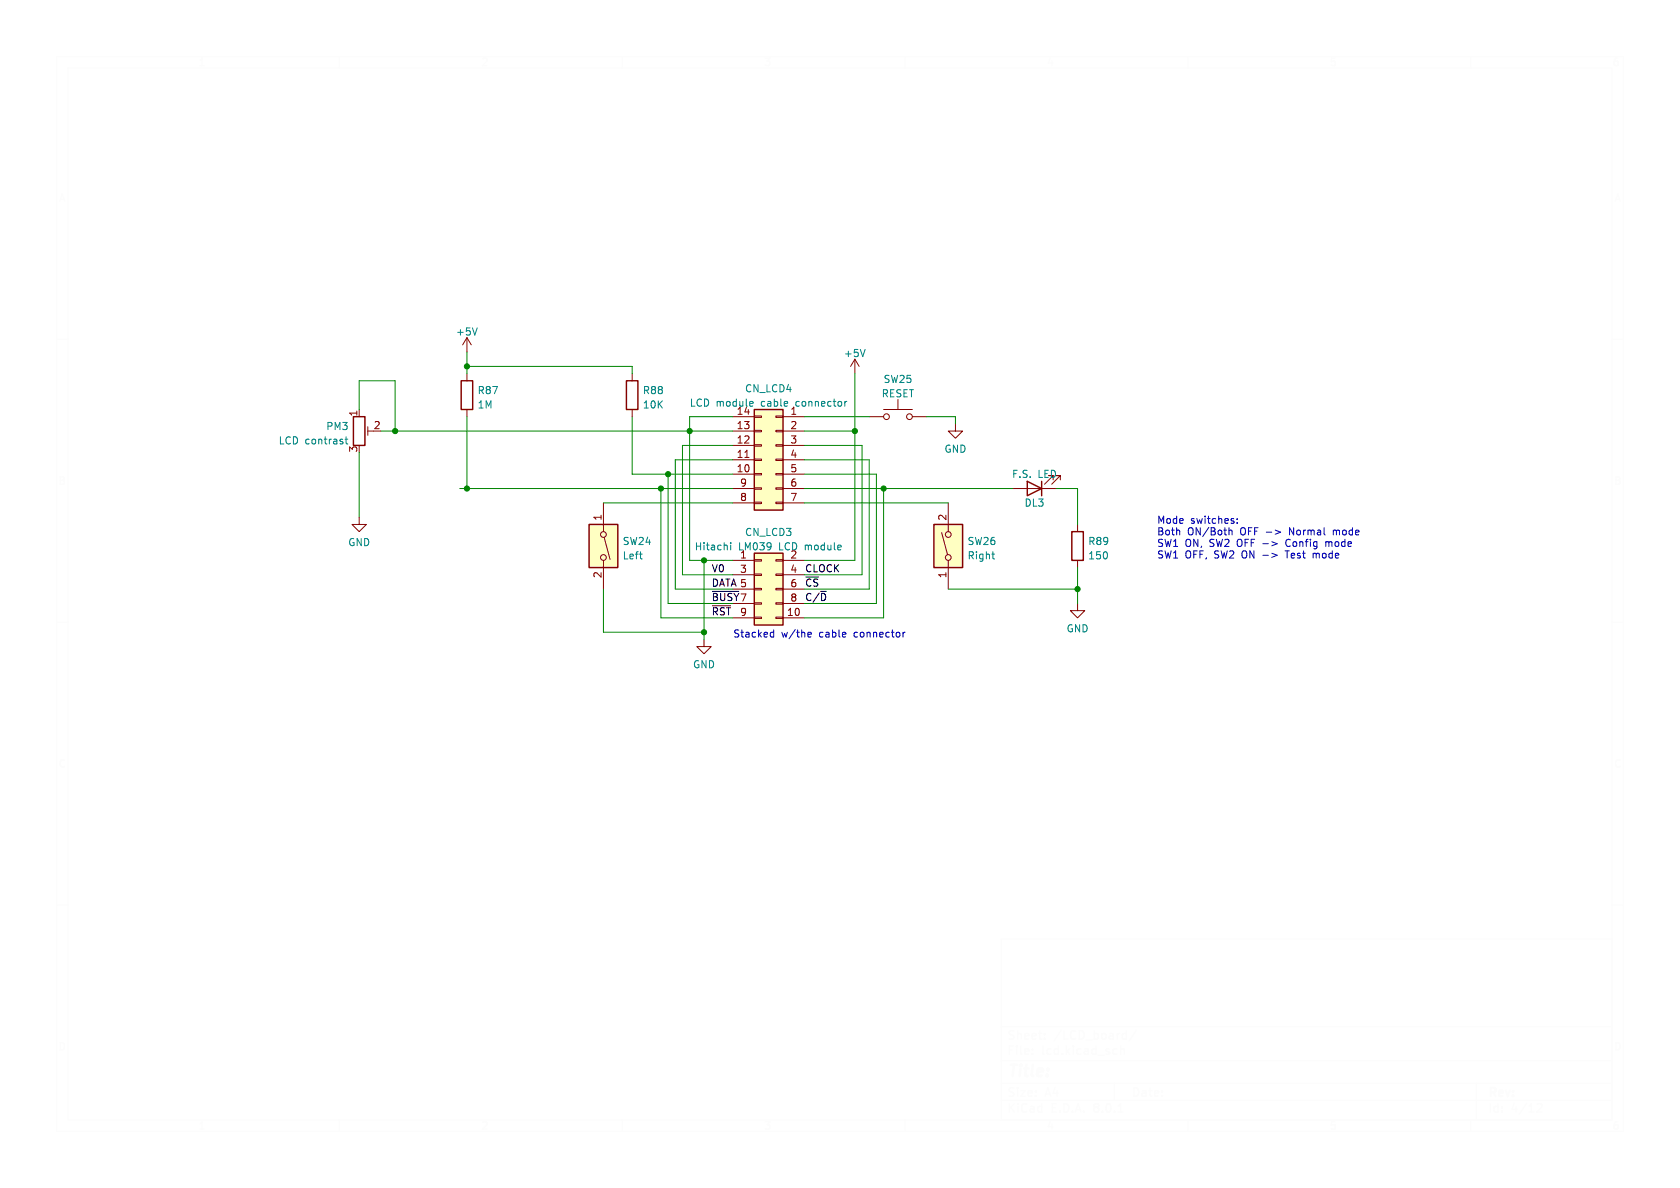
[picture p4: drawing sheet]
(kicad_sch
 (version 20231120)
 (generator "eeschema")
 (generator_version "8.0")
 (paper "A4")
 (lib_symbols
  (symbol "+5V_17"
   (power)
   (pin_names
    (offset 0)) (exclude_from_sim no) (in_bom yes) (on_board yes)
   (property "Reference" "#PWR" (at 0 -3.81 0) (effects (font (size 1.27 1.27)) (hide yes)))
   (property "Value" "+5V_17" (at 0 3.556 0) (effects (font (size 1.27 1.27))))
   (property "Footprint" "" (at 0 0 0) (effects (font (size 1.27 1.27)) (hide yes)))
   (property "Datasheet" "" (at 0 0 0) (effects (font (size 1.27 1.27)) (hide yes)))
   (property "Description" "Power symbol creates a global label with name \"+5V\"" (at 0 0 0) (effects (font (size 1.27 1.27)) (hide yes)))
   (symbol "+5V_17_0_1"
    (polyline (pts (xy -0.762 1.27) (xy 0 2.54)) (stroke (width 0) (type default)) (fill (type none)))
    (polyline (pts (xy 0 0) (xy 0 2.54)) (stroke (width 0) (type default)) (fill (type none)))
    (polyline (pts (xy 0 2.54) (xy 0.762 1.27)) (stroke (width 0) (type default)) (fill (type none))))
   (symbol "+5V_17_1_1"
    (pin power_in line (at 0 0 90) (length 0) hide (name "+5V" (effects (font (size 1.27 1.27)))) (number "1" (effects (font (size 1.27 1.27)))))))
  (symbol "+5V_18"
   (power)
   (pin_names
    (offset 0)) (exclude_from_sim no) (in_bom yes) (on_board yes)
   (property "Reference" "#PWR" (at 0 -3.81 0) (effects (font (size 1.27 1.27)) (hide yes)))
   (property "Value" "+5V_18" (at 0 3.556 0) (effects (font (size 1.27 1.27))))
   (property "Footprint" "" (at 0 0 0) (effects (font (size 1.27 1.27)) (hide yes)))
   (property "Datasheet" "" (at 0 0 0) (effects (font (size 1.27 1.27)) (hide yes)))
   (property "Description" "Power symbol creates a global label with name \"+5V\"" (at 0 0 0) (effects (font (size 1.27 1.27)) (hide yes)))
   (symbol "+5V_18_0_1"
    (polyline (pts (xy -0.762 1.27) (xy 0 2.54)) (stroke (width 0) (type default)) (fill (type none)))
    (polyline (pts (xy 0 0) (xy 0 2.54)) (stroke (width 0) (type default)) (fill (type none)))
    (polyline (pts (xy 0 2.54) (xy 0.762 1.27)) (stroke (width 0) (type default)) (fill (type none))))
   (symbol "+5V_18_1_1"
    (pin power_in line (at 0 0 90) (length 0) hide (name "+5V" (effects (font (size 1.27 1.27)))) (number "1" (effects (font (size 1.27 1.27)))))))
  (symbol "Connector_Generic:Conn_02x05_Odd_Even"
   (pin_names
    (offset 1.016) hide) (exclude_from_sim no) (in_bom yes) (on_board yes)
   (property "Reference" "J" (at 1.27 7.62 0) (effects (font (size 1.27 1.27))))
   (property "Value" "Conn_02x05_Odd_Even" (at 1.27 -7.62 0) (effects (font (size 1.27 1.27))))
   (property "Footprint" "" (at 0 0 0) (effects (font (size 1.27 1.27)) (hide yes)))
   (property "Datasheet" "~" (at 0 0 0) (effects (font (size 1.27 1.27)) (hide yes)))
   (property "Description" "Generic connector, double row, 02x05, odd/even pin numbering scheme (row 1 odd numbers, row 2 even numbers), script generated (kicad-library-utils/schlib/autogen/connector/)" (at 0 0 0) (effects (font (size 1.27 1.27)) (hide yes)))
   (symbol "Conn_02x05_Odd_Even_1_1"
    (rectangle (start -1.27 -4.953) (end 0 -5.207) (stroke (width 0.1524) (type default)) (fill (type none)))
    (rectangle (start -1.27 -2.413) (end 0 -2.667) (stroke (width 0.1524) (type default)) (fill (type none)))
    (rectangle (start -1.27 0.127) (end 0 -0.127) (stroke (width 0.1524) (type default)) (fill (type none)))
    (rectangle (start -1.27 2.667) (end 0 2.413) (stroke (width 0.1524) (type default)) (fill (type none)))
    (rectangle (start -1.27 5.207) (end 0 4.953) (stroke (width 0.1524) (type default)) (fill (type none)))
    (rectangle (start -1.27 6.35) (end 3.81 -6.35) (stroke (width 0.254) (type default)) (fill (type background)))
    (rectangle (start 3.81 -4.953) (end 2.54 -5.207) (stroke (width 0.1524) (type default)) (fill (type none)))
    (rectangle (start 3.81 -2.413) (end 2.54 -2.667) (stroke (width 0.1524) (type default)) (fill (type none)))
    (rectangle (start 3.81 0.127) (end 2.54 -0.127) (stroke (width 0.1524) (type default)) (fill (type none)))
    (rectangle (start 3.81 2.667) (end 2.54 2.413) (stroke (width 0.1524) (type default)) (fill (type none)))
    (rectangle (start 3.81 5.207) (end 2.54 4.953) (stroke (width 0.1524) (type default)) (fill (type none)))
    (pin passive line (at -5.08 5.08 0) (length 3.81) (name "Pin_1" (effects (font (size 1.27 1.27)))) (number "1" (effects (font (size 1.27 1.27)))))
    (pin passive line (at 7.62 -5.08 180) (length 3.81) (name "Pin_10" (effects (font (size 1.27 1.27)))) (number "10" (effects (font (size 1.27 1.27)))))
    (pin passive line (at 7.62 5.08 180) (length 3.81) (name "Pin_2" (effects (font (size 1.27 1.27)))) (number "2" (effects (font (size 1.27 1.27)))))
    (pin passive line (at -5.08 2.54 0) (length 3.81) (name "Pin_3" (effects (font (size 1.27 1.27)))) (number "3" (effects (font (size 1.27 1.27)))))
    (pin passive line (at 7.62 2.54 180) (length 3.81) (name "Pin_4" (effects (font (size 1.27 1.27)))) (number "4" (effects (font (size 1.27 1.27)))))
    (pin passive line (at -5.08 0 0) (length 3.81) (name "Pin_5" (effects (font (size 1.27 1.27)))) (number "5" (effects (font (size 1.27 1.27)))))
    (pin passive line (at 7.62 0 180) (length 3.81) (name "Pin_6" (effects (font (size 1.27 1.27)))) (number "6" (effects (font (size 1.27 1.27)))))
    (pin passive line (at -5.08 -2.54 0) (length 3.81) (name "Pin_7" (effects (font (size 1.27 1.27)))) (number "7" (effects (font (size 1.27 1.27)))))
    (pin passive line (at 7.62 -2.54 180) (length 3.81) (name "Pin_8" (effects (font (size 1.27 1.27)))) (number "8" (effects (font (size 1.27 1.27)))))
    (pin passive line (at -5.08 -5.08 0) (length 3.81) (name "Pin_9" (effects (font (size 1.27 1.27)))) (number "9" (effects (font (size 1.27 1.27)))))))
  (symbol "Connector_Generic:Conn_02x07_Counter_Clockwise"
   (pin_names
    (offset 1.016) hide) (exclude_from_sim no) (in_bom yes) (on_board yes)
   (property "Reference" "J" (at 1.27 10.16 0) (effects (font (size 1.27 1.27))))
   (property "Value" "Conn_02x07_Counter_Clockwise" (at 1.27 -10.16 0) (effects (font (size 1.27 1.27))))
   (property "Footprint" "" (at 0 0 0) (effects (font (size 1.27 1.27)) (hide yes)))
   (property "Datasheet" "~" (at 0 0 0) (effects (font (size 1.27 1.27)) (hide yes)))
   (property "Description" "Generic connector, double row, 02x07, counter clockwise pin numbering scheme (similar to DIP package numbering), script generated (kicad-library-utils/schlib/autogen/connector/)" (at 0 0 0) (effects (font (size 1.27 1.27)) (hide yes)))
   (symbol "Conn_02x07_Counter_Clockwise_1_1"
    (rectangle (start -1.27 -7.493) (end 0 -7.747) (stroke (width 0.1524) (type default)) (fill (type none)))
    (rectangle (start -1.27 -4.953) (end 0 -5.207) (stroke (width 0.1524) (type default)) (fill (type none)))
    (rectangle (start -1.27 -2.413) (end 0 -2.667) (stroke (width 0.1524) (type default)) (fill (type none)))
    (rectangle (start -1.27 0.127) (end 0 -0.127) (stroke (width 0.1524) (type default)) (fill (type none)))
    (rectangle (start -1.27 2.667) (end 0 2.413) (stroke (width 0.1524) (type default)) (fill (type none)))
    (rectangle (start -1.27 5.207) (end 0 4.953) (stroke (width 0.1524) (type default)) (fill (type none)))
    (rectangle (start -1.27 7.747) (end 0 7.493) (stroke (width 0.1524) (type default)) (fill (type none)))
    (rectangle (start -1.27 8.89) (end 3.81 -8.89) (stroke (width 0.254) (type default)) (fill (type background)))
    (rectangle (start 3.81 -7.493) (end 2.54 -7.747) (stroke (width 0.1524) (type default)) (fill (type none)))
    (rectangle (start 3.81 -4.953) (end 2.54 -5.207) (stroke (width 0.1524) (type default)) (fill (type none)))
    (rectangle (start 3.81 -2.413) (end 2.54 -2.667) (stroke (width 0.1524) (type default)) (fill (type none)))
    (rectangle (start 3.81 0.127) (end 2.54 -0.127) (stroke (width 0.1524) (type default)) (fill (type none)))
    (rectangle (start 3.81 2.667) (end 2.54 2.413) (stroke (width 0.1524) (type default)) (fill (type none)))
    (rectangle (start 3.81 5.207) (end 2.54 4.953) (stroke (width 0.1524) (type default)) (fill (type none)))
    (rectangle (start 3.81 7.747) (end 2.54 7.493) (stroke (width 0.1524) (type default)) (fill (type none)))
    (pin passive line (at -5.08 7.62 0) (length 3.81) (name "Pin_1" (effects (font (size 1.27 1.27)))) (number "1" (effects (font (size 1.27 1.27)))))
    (pin passive line (at 7.62 -2.54 180) (length 3.81) (name "Pin_10" (effects (font (size 1.27 1.27)))) (number "10" (effects (font (size 1.27 1.27)))))
    (pin passive line (at 7.62 0 180) (length 3.81) (name "Pin_11" (effects (font (size 1.27 1.27)))) (number "11" (effects (font (size 1.27 1.27)))))
    (pin passive line (at 7.62 2.54 180) (length 3.81) (name "Pin_12" (effects (font (size 1.27 1.27)))) (number "12" (effects (font (size 1.27 1.27)))))
    (pin passive line (at 7.62 5.08 180) (length 3.81) (name "Pin_13" (effects (font (size 1.27 1.27)))) (number "13" (effects (font (size 1.27 1.27)))))
    (pin passive line (at 7.62 7.62 180) (length 3.81) (name "Pin_14" (effects (font (size 1.27 1.27)))) (number "14" (effects (font (size 1.27 1.27)))))
    (pin passive line (at -5.08 5.08 0) (length 3.81) (name "Pin_2" (effects (font (size 1.27 1.27)))) (number "2" (effects (font (size 1.27 1.27)))))
    (pin passive line (at -5.08 2.54 0) (length 3.81) (name "Pin_3" (effects (font (size 1.27 1.27)))) (number "3" (effects (font (size 1.27 1.27)))))
    (pin passive line (at -5.08 0 0) (length 3.81) (name "Pin_4" (effects (font (size 1.27 1.27)))) (number "4" (effects (font (size 1.27 1.27)))))
    (pin passive line (at -5.08 -2.54 0) (length 3.81) (name "Pin_5" (effects (font (size 1.27 1.27)))) (number "5" (effects (font (size 1.27 1.27)))))
    (pin passive line (at -5.08 -5.08 0) (length 3.81) (name "Pin_6" (effects (font (size 1.27 1.27)))) (number "6" (effects (font (size 1.27 1.27)))))
    (pin passive line (at -5.08 -7.62 0) (length 3.81) (name "Pin_7" (effects (font (size 1.27 1.27)))) (number "7" (effects (font (size 1.27 1.27)))))
    (pin passive line (at 7.62 -7.62 180) (length 3.81) (name "Pin_8" (effects (font (size 1.27 1.27)))) (number "8" (effects (font (size 1.27 1.27)))))
    (pin passive line (at 7.62 -5.08 180) (length 3.81) (name "Pin_9" (effects (font (size 1.27 1.27)))) (number "9" (effects (font (size 1.27 1.27)))))))
  (symbol "Device:LED"
   (pin_numbers hide)
   (pin_names
    (offset 1.016) hide) (exclude_from_sim no) (in_bom yes) (on_board yes)
   (property "Reference" "D" (at 0 2.54 0) (effects (font (size 1.27 1.27))))
   (property "Value" "LED" (at 0 -2.54 0) (effects (font (size 1.27 1.27))))
   (property "Footprint" "" (at 0 0 0) (effects (font (size 1.27 1.27)) (hide yes)))
   (property "Datasheet" "~" (at 0 0 0) (effects (font (size 1.27 1.27)) (hide yes)))
   (property "Description" "Light emitting diode" (at 0 0 0) (effects (font (size 1.27 1.27)) (hide yes)))
   (symbol "LED_0_1"
    (polyline (pts (xy -1.27 -1.27) (xy -1.27 1.27)) (stroke (width 0.254) (type default)) (fill (type none)))
    (polyline (pts (xy -1.27 0) (xy 1.27 0)) (stroke (width 0) (type default)) (fill (type none)))
    (polyline (pts (xy 1.27 -1.27) (xy 1.27 1.27) (xy -1.27 0) (xy 1.27 -1.27)) (stroke (width 0.254) (type default)) (fill (type none)))
    (polyline (pts (xy -3.048 -0.762) (xy -4.572 -2.286) (xy -3.81 -2.286) (xy -4.572 -2.286) (xy -4.572 -1.524)) (stroke (width 0) (type default)) (fill (type none)))
    (polyline (pts (xy -1.778 -0.762) (xy -3.302 -2.286) (xy -2.54 -2.286) (xy -3.302 -2.286) (xy -3.302 -1.524)) (stroke (width 0) (type default)) (fill (type none))))
   (symbol "LED_1_1"
    (pin passive line (at -3.81 0 0) (length 2.54) (name "K" (effects (font (size 1.27 1.27)))) (number "1" (effects (font (size 1.27 1.27)))))
    (pin passive line (at 3.81 0 180) (length 2.54) (name "A" (effects (font (size 1.27 1.27)))) (number "2" (effects (font (size 1.27 1.27)))))))
  (symbol "Device:R"
   (pin_numbers hide)
   (pin_names
    (offset 0)) (exclude_from_sim no) (in_bom yes) (on_board yes)
   (property "Reference" "R" (at 2.032 0 90) (effects (font (size 1.27 1.27))))
   (property "Value" "R" (at 0 0 90) (effects (font (size 1.27 1.27))))
   (property "Footprint" "" (at -1.778 0 90) (effects (font (size 1.27 1.27)) (hide yes)))
   (property "Datasheet" "~" (at 0 0 0) (effects (font (size 1.27 1.27)) (hide yes)))
   (property "Description" "Resistor" (at 0 0 0) (effects (font (size 1.27 1.27)) (hide yes)))
   (symbol "R_0_1"
    (rectangle (start -1.016 -2.54) (end 1.016 2.54) (stroke (width 0.254) (type default)) (fill (type none))))
   (symbol "R_1_1"
    (pin passive line (at 0 3.81 270) (length 1.27) (name "~" (effects (font (size 1.27 1.27)))) (number "1" (effects (font (size 1.27 1.27)))))
    (pin passive line (at 0 -3.81 90) (length 1.27) (name "~" (effects (font (size 1.27 1.27)))) (number "2" (effects (font (size 1.27 1.27)))))))
  (symbol "Device:R_Potentiometer_Trim"
   (pin_names
    (offset 1.016) hide) (exclude_from_sim no) (in_bom yes) (on_board yes)
   (property "Reference" "RV" (at -4.445 0 90) (effects (font (size 1.27 1.27))))
   (property "Value" "R_Potentiometer_Trim" (at -2.54 0 90) (effects (font (size 1.27 1.27))))
   (property "Footprint" "" (at 0 0 0) (effects (font (size 1.27 1.27)) (hide yes)))
   (property "Datasheet" "~" (at 0 0 0) (effects (font (size 1.27 1.27)) (hide yes)))
   (property "Description" "Trim-potentiometer" (at 0 0 0) (effects (font (size 1.27 1.27)) (hide yes)))
   (symbol "R_Potentiometer_Trim_0_1"
    (polyline (pts (xy 1.524 0.762) (xy 1.524 -0.762)) (stroke (width 0) (type default)) (fill (type none)))
    (polyline (pts (xy 2.54 0) (xy 1.524 0)) (stroke (width 0) (type default)) (fill (type none)))
    (rectangle (start 1.016 2.54) (end -1.016 -2.54) (stroke (width 0.254) (type default)) (fill (type none))))
   (symbol "R_Potentiometer_Trim_1_1"
    (pin passive line (at 0 3.81 270) (length 1.27) (name "1" (effects (font (size 1.27 1.27)))) (number "1" (effects (font (size 1.27 1.27)))))
    (pin passive line (at 3.81 0 180) (length 1.27) (name "2" (effects (font (size 1.27 1.27)))) (number "2" (effects (font (size 1.27 1.27)))))
    (pin passive line (at 0 -3.81 90) (length 1.27) (name "3" (effects (font (size 1.27 1.27)))) (number "3" (effects (font (size 1.27 1.27)))))))
  (symbol "GND_1"
   (power)
   (pin_names
    (offset 0)) (exclude_from_sim no) (in_bom yes) (on_board yes)
   (property "Reference" "#PWR" (at 0 -6.35 0) (effects (font (size 1.27 1.27)) (hide yes)))
   (property "Value" "GND_1" (at 0 -3.81 0) (effects (font (size 1.27 1.27))))
   (property "Footprint" "" (at 0 0 0) (effects (font (size 1.27 1.27)) (hide yes)))
   (property "Datasheet" "" (at 0 0 0) (effects (font (size 1.27 1.27)) (hide yes)))
   (property "Description" "Power symbol creates a global label with name \"GND\" , ground" (at 0 0 0) (effects (font (size 1.27 1.27)) (hide yes)))
   (symbol "GND_1_0_1"
    (polyline (pts (xy 0 0) (xy 0 -1.27) (xy 1.27 -1.27) (xy 0 -2.54) (xy -1.27 -1.27) (xy 0 -1.27)) (stroke (width 0) (type default)) (fill (type none))))
   (symbol "GND_1_1_1"
    (pin power_in line (at 0 0 270) (length 0) hide (name "GND" (effects (font (size 1.27 1.27)))) (number "1" (effects (font (size 1.27 1.27)))))))
  (symbol "Switch:SW_DIP_x01"
   (pin_names
    (offset 0) hide) (exclude_from_sim no) (in_bom yes) (on_board yes)
   (property "Reference" "SW" (at 0 3.81 0) (effects (font (size 1.27 1.27))))
   (property "Value" "SW_DIP_x01" (at 0 -3.81 0) (effects (font (size 1.27 1.27))))
   (property "Footprint" "" (at 0 0 0) (effects (font (size 1.27 1.27)) (hide yes)))
   (property "Datasheet" "~" (at 0 0 0) (effects (font (size 1.27 1.27)) (hide yes)))
   (property "Description" "1x DIP Switch, Single Pole Single Throw (SPST) switch, small symbol" (at 0 0 0) (effects (font (size 1.27 1.27)) (hide yes)))
   (symbol "SW_DIP_x01_0_0"
    (circle (center -2.032 0) (radius 0.508) (stroke (width 0) (type default)) (fill (type none)))
    (polyline (pts (xy -1.524 0.127) (xy 2.3622 1.1684)) (stroke (width 0) (type default)) (fill (type none)))
    (circle (center 2.032 0) (radius 0.508) (stroke (width 0) (type default)) (fill (type none))))
   (symbol "SW_DIP_x01_0_1"
    (rectangle (start -3.81 2.54) (end 3.81 -2.54) (stroke (width 0.254) (type default)) (fill (type background))))
   (symbol "SW_DIP_x01_1_1"
    (pin passive line (at -7.62 0 0) (length 5.08) (name "~" (effects (font (size 1.27 1.27)))) (number "1" (effects (font (size 1.27 1.27)))))
    (pin passive line (at 7.62 0 180) (length 5.08) (name "~" (effects (font (size 1.27 1.27)))) (number "2" (effects (font (size 1.27 1.27)))))))
  (symbol "Switch:SW_Push"
   (pin_numbers hide)
   (pin_names
    (offset 1.016) hide) (exclude_from_sim no) (in_bom yes) (on_board yes)
   (property "Reference" "SW" (at 1.27 2.54 0) (effects (font (size 1.27 1.27)) (justify left)))
   (property "Value" "SW_Push" (at 0 -1.524 0) (effects (font (size 1.27 1.27))))
   (property "Footprint" "" (at 0 5.08 0) (effects (font (size 1.27 1.27)) (hide yes)))
   (property "Datasheet" "~" (at 0 5.08 0) (effects (font (size 1.27 1.27)) (hide yes)))
   (property "Description" "Push button switch, generic, two pins" (at 0 0 0) (effects (font (size 1.27 1.27)) (hide yes)))
   (symbol "SW_Push_0_1"
    (circle (center -2.032 0) (radius 0.508) (stroke (width 0) (type default)) (fill (type none)))
    (polyline (pts (xy 0 1.27) (xy 0 3.048)) (stroke (width 0) (type default)) (fill (type none)))
    (polyline (pts (xy 2.54 1.27) (xy -2.54 1.27)) (stroke (width 0) (type default)) (fill (type none)))
    (circle (center 2.032 0) (radius 0.508) (stroke (width 0) (type default)) (fill (type none)))
    (pin passive line (at -5.08 0 0) (length 2.54) (name "1" (effects (font (size 1.27 1.27)))) (number "1" (effects (font (size 1.27 1.27)))))
    (pin passive line (at 5.08 0 180) (length 2.54) (name "2" (effects (font (size 1.27 1.27)))) (number "2" (effects (font (size 1.27 1.27))))))))
 (junction
  (at 69.85 76.2)
  (diameter 0)
  (color 0 0 0 0))
 (junction
  (at 151.13 76.2)
  (diameter 0)
  (color 0 0 0 0))
 (junction
  (at 124.46 99.06)
  (diameter 0)
  (color 0 0 0 0))
 (junction
  (at 121.92 76.2)
  (diameter 0)
  (color 0 0 0 0))
 (junction
  (at 118.11 83.82)
  (diameter 0)
  (color 0 0 0 0))
 (junction
  (at 190.5 104.14)
  (diameter 0)
  (color 0 0 0 0))
 (junction
  (at 82.55 86.36)
  (diameter 0)
  (color 0 0 0 0))
 (junction
  (at 82.55 64.77)
  (diameter 0)
  (color 0 0 0 0))
 (junction
  (at 156.21 86.36)
  (diameter 0)
  (color 0 0 0 0))
 (junction
  (at 124.46 111.76)
  (diameter 0)
  (color 0 0 0 0))
 (junction
  (at 116.84 86.36)
  (diameter 0)
  (color 0 0 0 0))
 (wire
  (pts (xy 67.31 76.2) (xy 69.85 76.2))
  (stroke (width 0) (type default)))
 (wire
  (pts (xy 82.55 73.66) (xy 82.55 86.36))
  (stroke (width 0) (type default)))
 (wire
  (pts (xy 63.5 67.31) (xy 63.5 72.39))
  (stroke (width 0) (type default)))
 (wire
  (pts (xy 106.68 88.9) (xy 129.54 88.9))
  (stroke (width 0) (type default)))
 (wire
  (pts (xy 82.55 86.36) (xy 116.84 86.36))
  (stroke (width 0) (type default)))
 (wire
  (pts (xy 142.24 106.68) (xy 154.94 106.68))
  (stroke (width 0) (type default)))
 (wire
  (pts (xy 106.68 111.76) (xy 124.46 111.76))
  (stroke (width 0) (type default)))
 (wire
  (pts (xy 124.46 99.06) (xy 121.92 99.06))
  (stroke (width 0) (type default)))
 (wire
  (pts (xy 142.24 83.82) (xy 154.94 83.82))
  (stroke (width 0) (type default)))
 (wire
  (pts (xy 118.11 83.82) (xy 129.54 83.82))
  (stroke (width 0) (type default)))
 (wire
  (pts (xy 129.54 99.06) (xy 124.46 99.06))
  (stroke (width 0) (type default)))
 (wire
  (pts (xy 106.68 104.14) (xy 106.68 111.76))
  (stroke (width 0) (type default)))
 (wire
  (pts (xy 118.11 106.68) (xy 118.11 83.82))
  (stroke (width 0) (type default)))
 (wire
  (pts (xy 69.85 67.31) (xy 69.85 76.2))
  (stroke (width 0) (type default)))
 (wire
  (pts (xy 119.38 81.28) (xy 129.54 81.28))
  (stroke (width 0) (type default)))
 (wire
  (pts (xy 152.4 78.74) (xy 152.4 101.6))
  (stroke (width 0) (type default)))
 (wire
  (pts (xy 142.24 81.28) (xy 153.67 81.28))
  (stroke (width 0) (type default)))
 (wire
  (pts (xy 82.55 64.77) (xy 111.76 64.77))
  (stroke (width 0) (type default)))
 (wire
  (pts (xy 124.46 99.06) (xy 124.46 111.76))
  (stroke (width 0) (type default)))
 (wire
  (pts (xy 81.28 86.36) (xy 82.55 86.36))
  (stroke (width 0) (type default)))
 (wire
  (pts (xy 111.76 73.66) (xy 111.76 83.82))
  (stroke (width 0) (type default)))
 (wire
  (pts (xy 156.21 109.22) (xy 142.24 109.22))
  (stroke (width 0) (type default)))
 (wire
  (pts (xy 124.46 111.76) (xy 124.46 113.03))
  (stroke (width 0) (type default)))
 (wire
  (pts (xy 120.65 101.6) (xy 129.54 101.6))
  (stroke (width 0) (type default)))
 (wire
  (pts (xy 82.55 64.77) (xy 82.55 66.04))
  (stroke (width 0) (type default)))
 (wire
  (pts (xy 154.94 83.82) (xy 154.94 106.68))
  (stroke (width 0) (type default)))
 (wire
  (pts (xy 121.92 76.2) (xy 129.54 76.2))
  (stroke (width 0) (type default)))
 (wire
  (pts (xy 63.5 80.01) (xy 63.5 91.44))
  (stroke (width 0) (type default)))
 (wire
  (pts (xy 121.92 73.66) (xy 121.92 76.2))
  (stroke (width 0) (type default)))
 (wire
  (pts (xy 190.5 86.36) (xy 190.5 92.71))
  (stroke (width 0) (type default)))
 (wire
  (pts (xy 190.5 104.14) (xy 190.5 106.68))
  (stroke (width 0) (type default)))
 (wire
  (pts (xy 119.38 104.14) (xy 119.38 81.28))
  (stroke (width 0) (type default)))
 (wire
  (pts (xy 190.5 100.33) (xy 190.5 104.14))
  (stroke (width 0) (type default)))
 (wire
  (pts (xy 142.24 101.6) (xy 152.4 101.6))
  (stroke (width 0) (type default)))
 (wire
  (pts (xy 142.24 78.74) (xy 152.4 78.74))
  (stroke (width 0) (type default)))
 (wire
  (pts (xy 129.54 104.14) (xy 119.38 104.14))
  (stroke (width 0) (type default)))
 (wire
  (pts (xy 116.84 109.22) (xy 116.84 86.36))
  (stroke (width 0) (type default)))
 (wire
  (pts (xy 168.91 74.93) (xy 168.91 73.66))
  (stroke (width 0) (type default)))
 (wire
  (pts (xy 129.54 106.68) (xy 118.11 106.68))
  (stroke (width 0) (type default)))
 (wire
  (pts (xy 69.85 76.2) (xy 121.92 76.2))
  (stroke (width 0) (type default)))
 (wire
  (pts (xy 129.54 78.74) (xy 120.65 78.74))
  (stroke (width 0) (type default)))
 (wire
  (pts (xy 156.21 86.36) (xy 179.07 86.36))
  (stroke (width 0) (type default)))
 (wire
  (pts (xy 142.24 86.36) (xy 156.21 86.36))
  (stroke (width 0) (type default)))
 (wire
  (pts (xy 82.55 62.23) (xy 82.55 64.77))
  (stroke (width 0) (type default)))
 (wire
  (pts (xy 151.13 76.2) (xy 142.24 76.2))
  (stroke (width 0) (type default)))
 (wire
  (pts (xy 151.13 66.04) (xy 151.13 76.2))
  (stroke (width 0) (type default)))
 (wire
  (pts (xy 168.91 73.66) (xy 163.83 73.66))
  (stroke (width 0) (type default)))
 (wire
  (pts (xy 167.64 104.14) (xy 190.5 104.14))
  (stroke (width 0) (type default)))
 (wire
  (pts (xy 63.5 67.31) (xy 69.85 67.31))
  (stroke (width 0) (type default)))
 (wire
  (pts (xy 153.67 81.28) (xy 153.67 104.14))
  (stroke (width 0) (type default)))
 (wire
  (pts (xy 142.24 73.66) (xy 153.67 73.66))
  (stroke (width 0) (type default)))
 (wire
  (pts (xy 121.92 99.06) (xy 121.92 76.2))
  (stroke (width 0) (type default)))
 (wire
  (pts (xy 111.76 83.82) (xy 118.11 83.82))
  (stroke (width 0) (type default)))
 (wire
  (pts (xy 142.24 99.06) (xy 151.13 99.06))
  (stroke (width 0) (type default)))
 (wire
  (pts (xy 111.76 66.04) (xy 111.76 64.77))
  (stroke (width 0) (type default)))
 (wire
  (pts (xy 151.13 99.06) (xy 151.13 76.2))
  (stroke (width 0) (type default)))
 (wire
  (pts (xy 142.24 104.14) (xy 153.67 104.14))
  (stroke (width 0) (type default)))
 (wire
  (pts (xy 186.69 86.36) (xy 190.5 86.36))
  (stroke (width 0) (type default)))
 (wire
  (pts (xy 120.65 78.74) (xy 120.65 101.6))
  (stroke (width 0) (type default)))
 (wire
  (pts (xy 156.21 86.36) (xy 156.21 109.22))
  (stroke (width 0) (type default)))
 (wire
  (pts (xy 142.24 88.9) (xy 167.64 88.9))
  (stroke (width 0) (type default)))
 (wire
  (pts (xy 116.84 86.36) (xy 129.54 86.36))
  (stroke (width 0) (type default)))
 (wire
  (pts (xy 129.54 73.66) (xy 121.92 73.66))
  (stroke (width 0) (type default)))
 (wire
  (pts (xy 129.54 109.22) (xy 116.84 109.22))
  (stroke (width 0) (type default)))
 (text "Stacked w/the cable connector"
  (exclude_from_sim no)
  (at 129.54 113.03 0)
  (effects (font (size 1.27 1.27)) (justify left bottom)))
 (text "Mode switches:\nBoth ON/Both OFF -> Normal mode\nSW1 ON, SW2 OFF -> Config mode\nSW1 OFF, SW2 ON -> Test mode"
  (exclude_from_sim no)
  (at 204.47 99.06 0)
  (effects (font (size 1.27 1.27)) (justify left bottom)))
 (label "V0"
  (at 125.73 101.6 0)
  (fields_autoplaced yes)
  (effects (font (size 1.27 1.27)) (justify left bottom)))
 (label "DATA"
  (at 125.73 104.14 0)
  (fields_autoplaced yes)
  (effects (font (size 1.27 1.27)) (justify left bottom)))
 (label "CLOCK"
  (at 142.24 101.6 0)
  (fields_autoplaced yes)
  (effects (font (size 1.27 1.27)) (justify left bottom)))
 (label "~{CS}"
  (at 142.24 104.14 0)
  (fields_autoplaced yes)
  (effects (font (size 1.27 1.27)) (justify left bottom)))
 (label "C{slash}~{D}"
  (at 142.24 106.68 0)
  (fields_autoplaced yes)
  (effects (font (size 1.27 1.27)) (justify left bottom)))
 (label "~{RST}"
  (at 125.73 109.22 0)
  (fields_autoplaced yes)
  (effects (font (size 1.27 1.27)) (justify left bottom)))
 (label "~{BUSY}"
  (at 125.73 106.68 0)
  (fields_autoplaced yes)
  (effects (font (size 1.27 1.27)) (justify left bottom)))
 (symbol
  (lib_id "Connector_Generic:Conn_02x05_Odd_Even")
  (at 134.62 104.14 0)
  (unit 1)
  (exclude_from_sim no)
  (in_bom yes)
  (on_board yes)
  (dnp no)
  (fields_autoplaced yes)
  (property "Reference" "CN_LCD3" (at 135.89 94.0902 0) (effects (font (size 1.27 1.27))))
  (property "Value" "Hitachi LM039 LCD module" (at 135.89 96.6271 0) (effects (font (size 1.27 1.27))))
  (property "Footprint" "" (at 134.62 104.14 0) (effects (font (size 1.27 1.27)) (hide yes)))
  (property "Datasheet" "~" (at 134.62 104.14 0) (effects (font (size 1.27 1.27)) (hide yes)))
  (property "Description" "" (at 134.62 104.14 0) (effects (font (size 1.27 1.27)) (hide yes)))
  (pin "1")
  (pin "10")
  (pin "2")
  (pin "3")
  (pin "4")
  (pin "5")
  (pin "6")
  (pin "7")
  (pin "8")
  (pin "9"))
 (symbol
  (lib_id "Switch:SW_Push")
  (at 158.75 73.66 0)
  (unit 1)
  (exclude_from_sim no)
  (in_bom yes)
  (on_board yes)
  (dnp no)
  (fields_autoplaced yes)
  (property "Reference" "SW25" (at 158.75 67.0392 0) (effects (font (size 1.27 1.27))))
  (property "Value" "RESET" (at 158.75 69.5761 0) (effects (font (size 1.27 1.27))))
  (property "Footprint" "" (at 158.75 68.58 0) (effects (font (size 1.27 1.27)) (hide yes)))
  (property "Datasheet" "~" (at 158.75 68.58 0) (effects (font (size 1.27 1.27)) (hide yes)))
  (property "Description" "" (at 158.75 73.66 0) (effects (font (size 1.27 1.27)) (hide yes)))
  (pin "1")
  (pin "2"))
 (symbol
  (lib_name "GND_1")
  (lib_id "power:GND")
  (at 124.46 113.03 0)
  (unit 1)
  (exclude_from_sim no)
  (in_bom yes)
  (on_board yes)
  (dnp no)
  (fields_autoplaced yes)
  (property "Reference" "#PWR0212" (at 124.46 119.38 0) (effects (font (size 1.27 1.27)) (hide yes)))
  (property "Value" "GND" (at 124.46 117.4734 0) (effects (font (size 1.27 1.27))))
  (property "Footprint" "" (at 124.46 113.03 0) (effects (font (size 1.27 1.27)) (hide yes)))
  (property "Datasheet" "" (at 124.46 113.03 0) (effects (font (size 1.27 1.27)) (hide yes)))
  (property "Description" "" (at 124.46 113.03 0) (effects (font (size 1.27 1.27)) (hide yes)))
  (pin "1"))
 (symbol
  (lib_name "+5V_18")
  (lib_id "power:+5V")
  (at 151.13 66.04 0)
  (unit 1)
  (exclude_from_sim no)
  (in_bom yes)
  (on_board yes)
  (dnp no)
  (fields_autoplaced yes)
  (property "Reference" "#PWR0213" (at 151.13 69.85 0) (effects (font (size 1.27 1.27)) (hide yes)))
  (property "Value" "+5V" (at 151.13 62.4642 0) (effects (font (size 1.27 1.27))))
  (property "Footprint" "" (at 151.13 66.04 0) (effects (font (size 1.27 1.27)) (hide yes)))
  (property "Datasheet" "" (at 151.13 66.04 0) (effects (font (size 1.27 1.27)) (hide yes)))
  (property "Description" "" (at 151.13 66.04 0) (effects (font (size 1.27 1.27)) (hide yes)))
  (pin "1"))
 (symbol
  (lib_name "+5V_17")
  (lib_id "power:+5V")
  (at 82.55 62.23 0)
  (unit 1)
  (exclude_from_sim no)
  (in_bom yes)
  (on_board yes)
  (dnp no)
  (fields_autoplaced yes)
  (property "Reference" "#PWR0211" (at 82.55 66.04 0) (effects (font (size 1.27 1.27)) (hide yes)))
  (property "Value" "+5V" (at 82.55 58.6542 0) (effects (font (size 1.27 1.27))))
  (property "Footprint" "" (at 82.55 62.23 0) (effects (font (size 1.27 1.27)) (hide yes)))
  (property "Datasheet" "" (at 82.55 62.23 0) (effects (font (size 1.27 1.27)) (hide yes)))
  (property "Description" "" (at 82.55 62.23 0) (effects (font (size 1.27 1.27)) (hide yes)))
  (pin "1"))
 (symbol
  (lib_id "Connector_Generic:Conn_02x07_Counter_Clockwise")
  (at 137.16 81.28 0)
  (mirror y)
  (unit 1)
  (exclude_from_sim no)
  (in_bom yes)
  (on_board yes)
  (dnp no)
  (fields_autoplaced yes)
  (property "Reference" "CN_LCD4" (at 135.89 68.6902 0) (effects (font (size 1.27 1.27))))
  (property "Value" "LCD module cable connector" (at 135.89 71.2271 0) (effects (font (size 1.27 1.27))))
  (property "Footprint" "" (at 137.16 81.28 0) (effects (font (size 1.27 1.27)) (hide yes)))
  (property "Datasheet" "~" (at 137.16 81.28 0) (effects (font (size 1.27 1.27)) (hide yes)))
  (property "Description" "" (at 137.16 81.28 0) (effects (font (size 1.27 1.27)) (hide yes)))
  (pin "1")
  (pin "10")
  (pin "11")
  (pin "12")
  (pin "13")
  (pin "14")
  (pin "2")
  (pin "3")
  (pin "4")
  (pin "5")
  (pin "6")
  (pin "7")
  (pin "8")
  (pin "9"))
 (symbol
  (lib_name "GND_1")
  (lib_id "power:GND")
  (at 168.91 74.93 0)
  (unit 1)
  (exclude_from_sim no)
  (in_bom yes)
  (on_board yes)
  (dnp no)
  (fields_autoplaced yes)
  (property "Reference" "#PWR0214" (at 168.91 81.28 0) (effects (font (size 1.27 1.27)) (hide yes)))
  (property "Value" "GND" (at 168.91 79.3734 0) (effects (font (size 1.27 1.27))))
  (property "Footprint" "" (at 168.91 74.93 0) (effects (font (size 1.27 1.27)) (hide yes)))
  (property "Datasheet" "" (at 168.91 74.93 0) (effects (font (size 1.27 1.27)) (hide yes)))
  (property "Description" "" (at 168.91 74.93 0) (effects (font (size 1.27 1.27)) (hide yes)))
  (pin "1"))
 (symbol
  (lib_id "Device:R")
  (at 190.5 96.52 0)
  (unit 1)
  (exclude_from_sim no)
  (in_bom yes)
  (on_board yes)
  (dnp no)
  (fields_autoplaced yes)
  (property "Reference" "R89" (at 192.278 95.6853 0) (effects (font (size 1.27 1.27)) (justify left)))
  (property "Value" "150" (at 192.278 98.2222 0) (effects (font (size 1.27 1.27)) (justify left)))
  (property "Footprint" "" (at 188.722 96.52 90) (effects (font (size 1.27 1.27)) (hide yes)))
  (property "Datasheet" "~" (at 190.5 96.52 0) (effects (font (size 1.27 1.27)) (hide yes)))
  (property "Description" "" (at 190.5 96.52 0) (effects (font (size 1.27 1.27)) (hide yes)))
  (pin "1")
  (pin "2"))
 (symbol
  (lib_id "Switch:SW_DIP_x01")
  (at 167.64 96.52 90)
  (unit 1)
  (exclude_from_sim no)
  (in_bom yes)
  (on_board yes)
  (dnp no)
  (fields_autoplaced yes)
  (property "Reference" "SW26" (at 170.942 95.6853 90) (effects (font (size 1.27 1.27)) (justify right)))
  (property "Value" "Right" (at 170.942 98.2222 90) (effects (font (size 1.27 1.27)) (justify right)))
  (property "Footprint" "" (at 167.64 96.52 0) (effects (font (size 1.27 1.27)) (hide yes)))
  (property "Datasheet" "~" (at 167.64 96.52 0) (effects (font (size 1.27 1.27)) (hide yes)))
  (property "Description" "" (at 167.64 96.52 0) (effects (font (size 1.27 1.27)) (hide yes)))
  (pin "1")
  (pin "2"))
 (symbol
  (lib_name "GND_1")
  (lib_id "power:GND")
  (at 190.5 106.68 0)
  (unit 1)
  (exclude_from_sim no)
  (in_bom yes)
  (on_board yes)
  (dnp no)
  (fields_autoplaced yes)
  (property "Reference" "#PWR0215" (at 190.5 113.03 0) (effects (font (size 1.27 1.27)) (hide yes)))
  (property "Value" "GND" (at 190.5 111.1234 0) (effects (font (size 1.27 1.27))))
  (property "Footprint" "" (at 190.5 106.68 0) (effects (font (size 1.27 1.27)) (hide yes)))
  (property "Datasheet" "" (at 190.5 106.68 0) (effects (font (size 1.27 1.27)) (hide yes)))
  (property "Description" "" (at 190.5 106.68 0) (effects (font (size 1.27 1.27)) (hide yes)))
  (pin "1"))
 (symbol
  (lib_id "Switch:SW_DIP_x01")
  (at 106.68 96.52 270)
  (unit 1)
  (exclude_from_sim no)
  (in_bom yes)
  (on_board yes)
  (dnp no)
  (fields_autoplaced yes)
  (property "Reference" "SW24" (at 109.982 95.6853 90) (effects (font (size 1.27 1.27)) (justify left)))
  (property "Value" "Left" (at 109.982 98.2222 90) (effects (font (size 1.27 1.27)) (justify left)))
  (property "Footprint" "" (at 106.68 96.52 0) (effects (font (size 1.27 1.27)) (hide yes)))
  (property "Datasheet" "~" (at 106.68 96.52 0) (effects (font (size 1.27 1.27)) (hide yes)))
  (property "Description" "" (at 106.68 96.52 0) (effects (font (size 1.27 1.27)) (hide yes)))
  (pin "1")
  (pin "2"))
 (symbol
  (lib_name "GND_1")
  (lib_id "power:GND")
  (at 63.5 91.44 0)
  (unit 1)
  (exclude_from_sim no)
  (in_bom yes)
  (on_board yes)
  (dnp no)
  (fields_autoplaced yes)
  (property "Reference" "#PWR0210" (at 63.5 97.79 0) (effects (font (size 1.27 1.27)) (hide yes)))
  (property "Value" "GND" (at 63.5 95.8834 0) (effects (font (size 1.27 1.27))))
  (property "Footprint" "" (at 63.5 91.44 0) (effects (font (size 1.27 1.27)) (hide yes)))
  (property "Datasheet" "" (at 63.5 91.44 0) (effects (font (size 1.27 1.27)) (hide yes)))
  (property "Description" "" (at 63.5 91.44 0) (effects (font (size 1.27 1.27)) (hide yes)))
  (pin "1"))
 (symbol
  (lib_id "Device:R_Potentiometer_Trim")
  (at 63.5 76.2 0)
  (unit 1)
  (exclude_from_sim no)
  (in_bom yes)
  (on_board yes)
  (dnp no)
  (fields_autoplaced yes)
  (property "Reference" "PM3" (at 61.7221 75.3653 0) (effects (font (size 1.27 1.27)) (justify right)))
  (property "Value" "LCD contrast" (at 61.7221 77.9022 0) (effects (font (size 1.27 1.27)) (justify right)))
  (property "Footprint" "" (at 63.5 76.2 0) (effects (font (size 1.27 1.27)) (hide yes)))
  (property "Datasheet" "~" (at 63.5 76.2 0) (effects (font (size 1.27 1.27)) (hide yes)))
  (property "Description" "" (at 63.5 76.2 0) (effects (font (size 1.27 1.27)) (hide yes)))
  (pin "1")
  (pin "2")
  (pin "3"))
 (symbol
  (lib_id "Device:R")
  (at 82.55 69.85 0)
  (unit 1)
  (exclude_from_sim no)
  (in_bom yes)
  (on_board yes)
  (dnp no)
  (fields_autoplaced yes)
  (property "Reference" "R87" (at 84.328 69.0153 0) (effects (font (size 1.27 1.27)) (justify left)))
  (property "Value" "1M" (at 84.328 71.5522 0) (effects (font (size 1.27 1.27)) (justify left)))
  (property "Footprint" "" (at 80.772 69.85 90) (effects (font (size 1.27 1.27)) (hide yes)))
  (property "Datasheet" "~" (at 82.55 69.85 0) (effects (font (size 1.27 1.27)) (hide yes)))
  (property "Description" "" (at 82.55 69.85 0) (effects (font (size 1.27 1.27)) (hide yes)))
  (pin "1")
  (pin "2"))
 (symbol
  (lib_id "Device:LED")
  (at 182.88 86.36 180)
  (unit 1)
  (exclude_from_sim no)
  (in_bom yes)
  (on_board yes)
  (dnp no)
  (property "Reference" "DL3" (at 182.88 88.9 0) (effects (font (size 1.27 1.27))))
  (property "Value" "F.S. LED" (at 182.88 83.82 0) (effects (font (size 1.27 1.27))))
  (property "Footprint" "" (at 182.88 86.36 0) (effects (font (size 1.27 1.27)) (hide yes)))
  (property "Datasheet" "~" (at 182.88 86.36 0) (effects (font (size 1.27 1.27)) (hide yes)))
  (property "Description" "" (at 182.88 86.36 0) (effects (font (size 1.27 1.27)) (hide yes)))
  (pin "1")
  (pin "2"))
 (symbol
  (lib_id "Device:R")
  (at 111.76 69.85 0)
  (unit 1)
  (exclude_from_sim no)
  (in_bom yes)
  (on_board yes)
  (dnp no)
  (fields_autoplaced yes)
  (property "Reference" "R88" (at 113.538 69.0153 0) (effects (font (size 1.27 1.27)) (justify left)))
  (property "Value" "10K" (at 113.538 71.5522 0) (effects (font (size 1.27 1.27)) (justify left)))
  (property "Footprint" "" (at 109.982 69.85 90) (effects (font (size 1.27 1.27)) (hide yes)))
  (property "Datasheet" "~" (at 111.76 69.85 0) (effects (font (size 1.27 1.27)) (hide yes)))
  (property "Description" "" (at 111.76 69.85 0) (effects (font (size 1.27 1.27)) (hide yes)))
  (pin "1")
  (pin "2")))
